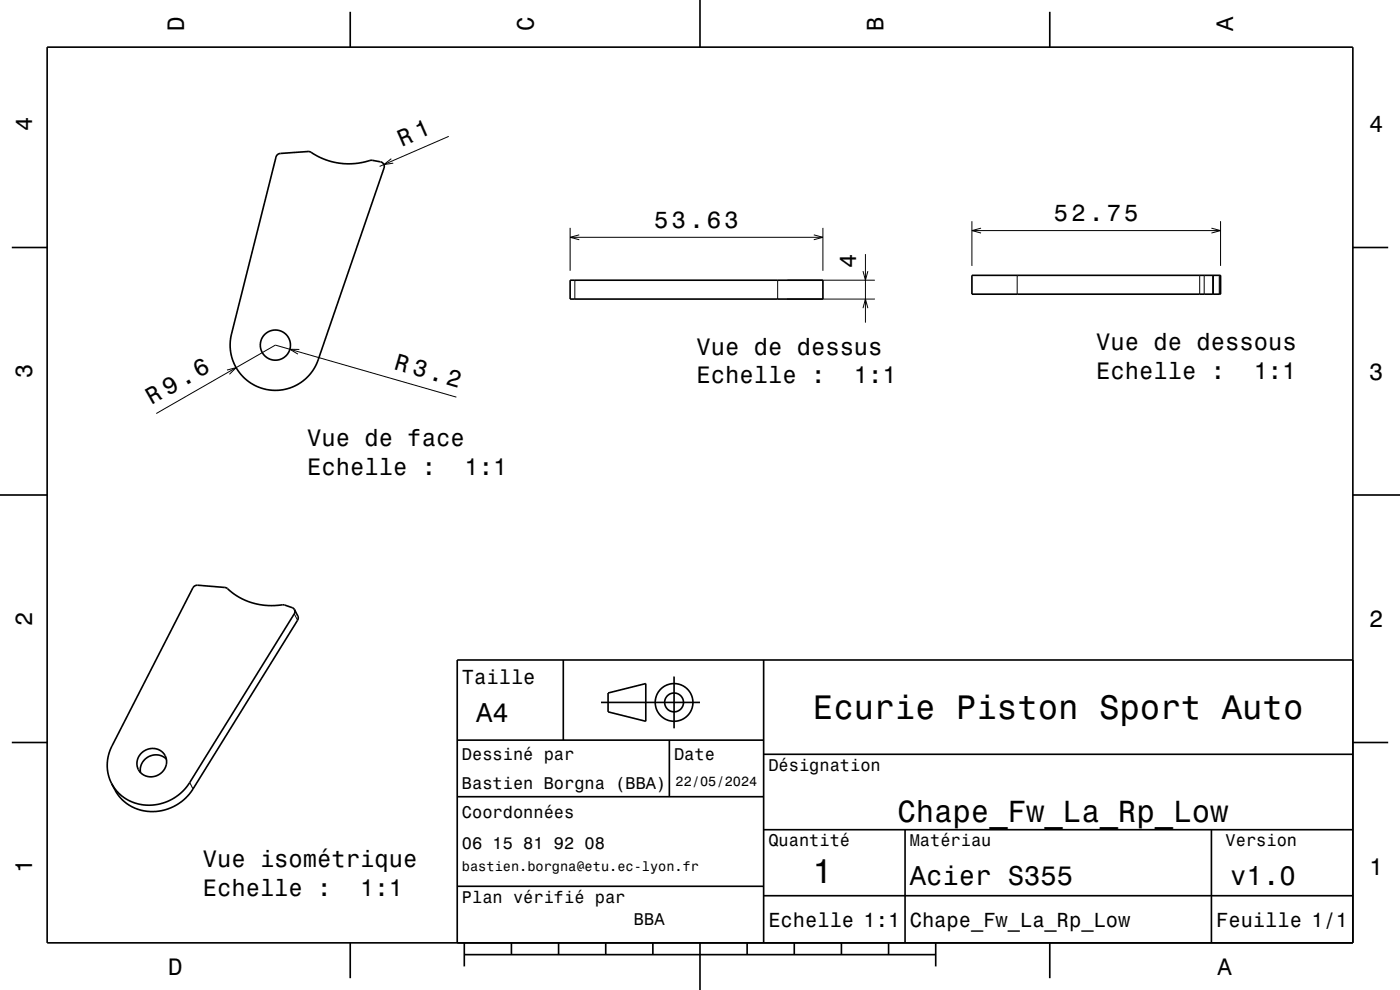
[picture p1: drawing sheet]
<svg xmlns="http://www.w3.org/2000/svg" width="297mm" height="210mm" viewBox="0 0 297 210" stroke-linecap="round" stroke-linejoin="round" font-family="sans-serif">
<g fill="none" stroke="#000" stroke-width=".21">
<path d="M83 33.7l-1.6 1.2 2-.3M95.2 28.9l-14.7 6.4M120.9 48.3v9.1M120.9 50.3h53.7M122 59.4v4M122.9 49.8l-2 .5 2 .6M165 59.4v4M167 59.4h18.6M172.6 49.8l2 .5-2 .6M174.6 48.3v9.1M183.1 57.5l.5 1.9 .5-1.9M183.6 53.9v14.5"/>
<path d="M206.2 46.9v9.5M206.2 48.9h52.7M208.1 48.4l-1.9 .5 1.9 .5M215.8 58.4v4M254.5 58.4v4M255.5 58.4v4M257 48.4l1.9 .5-1.9 .5M257.3 58.4v4M258.7 58.4v4M258.8 58.4v4M258.9 58.4v4M258.9 46.9v9.5"/>
<path d="M48.2 78.5l1.9-.5-1.4 1.4M63.5 74.1h-2l1.7 1M167 63.4h18.6M183.1 65.4l.5-2 .5 2M96.8 84.2l-38.4-11-25.3 14.5M62.4 130.2l.7 1.4M40.2 166l.8 1.4"/>
</g>
<g fill="none" stroke="#000" stroke-width=".35">
<path d="M10 10h277v190h-277zM74.3 2.5v7.5M148.5 0v10M222.7 2.5v7.5M58.8 32.9l.7-.3 6-.5 3 1.6 2.9 .8 1.7 .2h1.9l4-.7 1.9 .4 .4 .3 .2 .4v.5l-14 40.7a9.6 9.6 0 0 1-11.8 6.1 9.6 9.6 0 0 1-6.6-11.5l9.5-37.6zM2.5 52.5h7.5M120.9 59.4h53.7v4h-53.7zM206.2 58.4h52.7v4h-52.7zM257.4 58.4v4M287 52.5h7.5M0 105h10M287 105h10"/>
<path d="M62.5 129.3l-.5-.4-1.9-.6-3.4 .1-3.4-.6-2.7-1.2-2.7-2-6-.5-.7 .2-.3 .4-17.1 33.5a8.7 8.7 0 0 0-.1 8M62.5 129.3l.1 .5-.2 .4-22.2 35.8a9.8 9.8 0 0 1-15.6 1.6l-.9-1.4M62.5 129.3l.8 1.6-.2 .7-22.1 35.8a9.8 9.8 0 0 1-15.7 1.5l-1.6-2.7M119.5 140v17M162 140v60M287 140h-190v60M2.5 157.5h7.5M30 159.7a2.99 2.99 0 0 1 4-.5 2.99 2.99 0 0 1 .9 3.9 3.1 3.1 0 0 1-3.6 1.6 3.1 3.1 0 0 1-2.2-3.3l.3-.9zM97 157h65M127.5 149h21M129 147l8-2v8l-8-2zM142 157v12"/>
<path d="M143 143.5v11M287 157.5h7.5M35.3 161a3.3 3.3 0 0 0-3.8-.5 3.3 3.3 0 0 0-1.7 3.4M97 169h65M162 176h125M162 160h125M192 176v24M257 176v24M97 188h65M162 190h125M74.3 200v7.5M98.5 202.5h100"/>
<path d="M98.5 200v5M108.5 200v2.5M118.5 200v2.5M128.5 200v2.5M138.5 200v2.5M148.5 200v10M158.5 200v2.5M168.5 200v2.5M178.5 200v2.5M188.5 200v2.5M198.5 200v5M222.7 200v7.5"/>
<circle cx="58.4" cy="73.2" r="3.2"/>
<circle cx="143" cy="149" r="2"/>
<circle cx="143" cy="149" r="4"/>
</g>
<g font-size="7.2">
<text x="172.5" y="152.6">Ecurie Piston Sport Auto</text>
<text x="172.3" y="187.3">1</text>
</g>
<text font-size="6.5" x="190.4" y="174.5">Chape_Fw_La_Rp_Low</text>
<g font-size="5.8">
<text x="101" y="153.1">A4</text>
<text x="193" y="187.6">Acier S355</text>
<text x="261" y="187.6">v1.0</text>
</g>
<g font-size="5.1">
<text x="85.2" y="31.1" transform="rotate(-23 85.2 31.1)">R 1</text>
<text x="32.2" y="86" transform="rotate(-30 32.2 86)">R 9.6</text>
</g>
<g font-size="5">
<text x="39" y="6.5" transform="rotate(-90 39 6.5)">D</text>
<text x="113.2" y="6.5" transform="rotate(-90 113.2 6.5)">C</text>
<text x="187.4" y="6.5" transform="rotate(-90 187.4 6.5)">B</text>
<text x="261.6" y="6.5" transform="rotate(-90 261.6 6.5)">A</text>
<text x="6.8" y="27.8" transform="rotate(-90 6.8 27.8)">4</text>
<text x="290.5" y="28.1">4</text>
<text x="223.6" y="46.9">52.75</text>
<text x="138.8" y="48.3">53.63</text>
<text x="181.6" y="56.9" transform="rotate(-90 181.6 56.9)">4</text>
<text x="147.8" y="75.3">Vue de dessus</text>
<text x="232.6" y="74.3">Vue de dessous</text>
<text x="6.8" y="80.3" transform="rotate(-90 6.8 80.3)">3</text>
<text x="83.4" y="78.3" transform="rotate(16 83.4 78.3)">R 3.2</text>
<text x="147.8" y="81.3">Echelle :</text>
<text x="181.2" y="81.3">1:1</text>
<text x="232.6" y="80.3">Echelle :</text>
<text x="266" y="80.3">1:1</text>
<text x="290.5" y="80.6">3</text>
<text x="65.2" y="94.7">Vue de face</text>
<text x="65.2" y="100.7">Echelle :</text>
<text x="98.6" y="100.7">1:1</text>
<text x="6.8" y="132.8" transform="rotate(-90 6.8 132.8)">2</text>
<text x="290.5" y="133.1">2</text>
<text x="6.8" y="185.3" transform="rotate(-90 6.8 185.3)">1</text>
<text x="43" y="184">Vue isométrique</text>
<text x="290.5" y="185.6">1</text>
<text x="43" y="190.1">Echelle :</text>
<text x="76.4" y="190.1">1:1</text>
<text x="35.7" y="206.8">D</text>
<text x="258.3" y="206.8">A</text>
</g>
<g font-size="4.3">
<text x="98" y="145.2">Taille</text>
<text x="163" y="196.6">Echelle 1:1</text>
<text x="193" y="196.6">Chape_Fw_La_Rp_Low</text>
<text x="258" y="196.6">Feuille 1/1</text>
</g>
<g font-size="3.6">
<text x="98" y="161.3">Dessiné par</text>
<text x="143" y="161.3">Date</text>
<text x="98" y="167.5">Bastien Borgna (BBA)</text>
<text x="163" y="163.5">Désignation</text>
<text x="98" y="173.5">Coordonnées</text>
<text x="163" y="179.5">Quantité</text>
<text x="193" y="179.5">Matériau</text>
<text x="260" y="179.5">Version</text>
<text x="98" y="180.2">06 15 81 92 08</text>
<text x="98" y="191.5">Plan vérifié par</text>
<text x="134.5" y="196.3">BBA</text>
</g>
<g font-size="2.9">
<text x="143.3" y="166.8">22/05/2024</text>
<text x="98" y="184.8">bastien.borgna@etu.ec-lyon.fr</text>
</g>
</svg>
